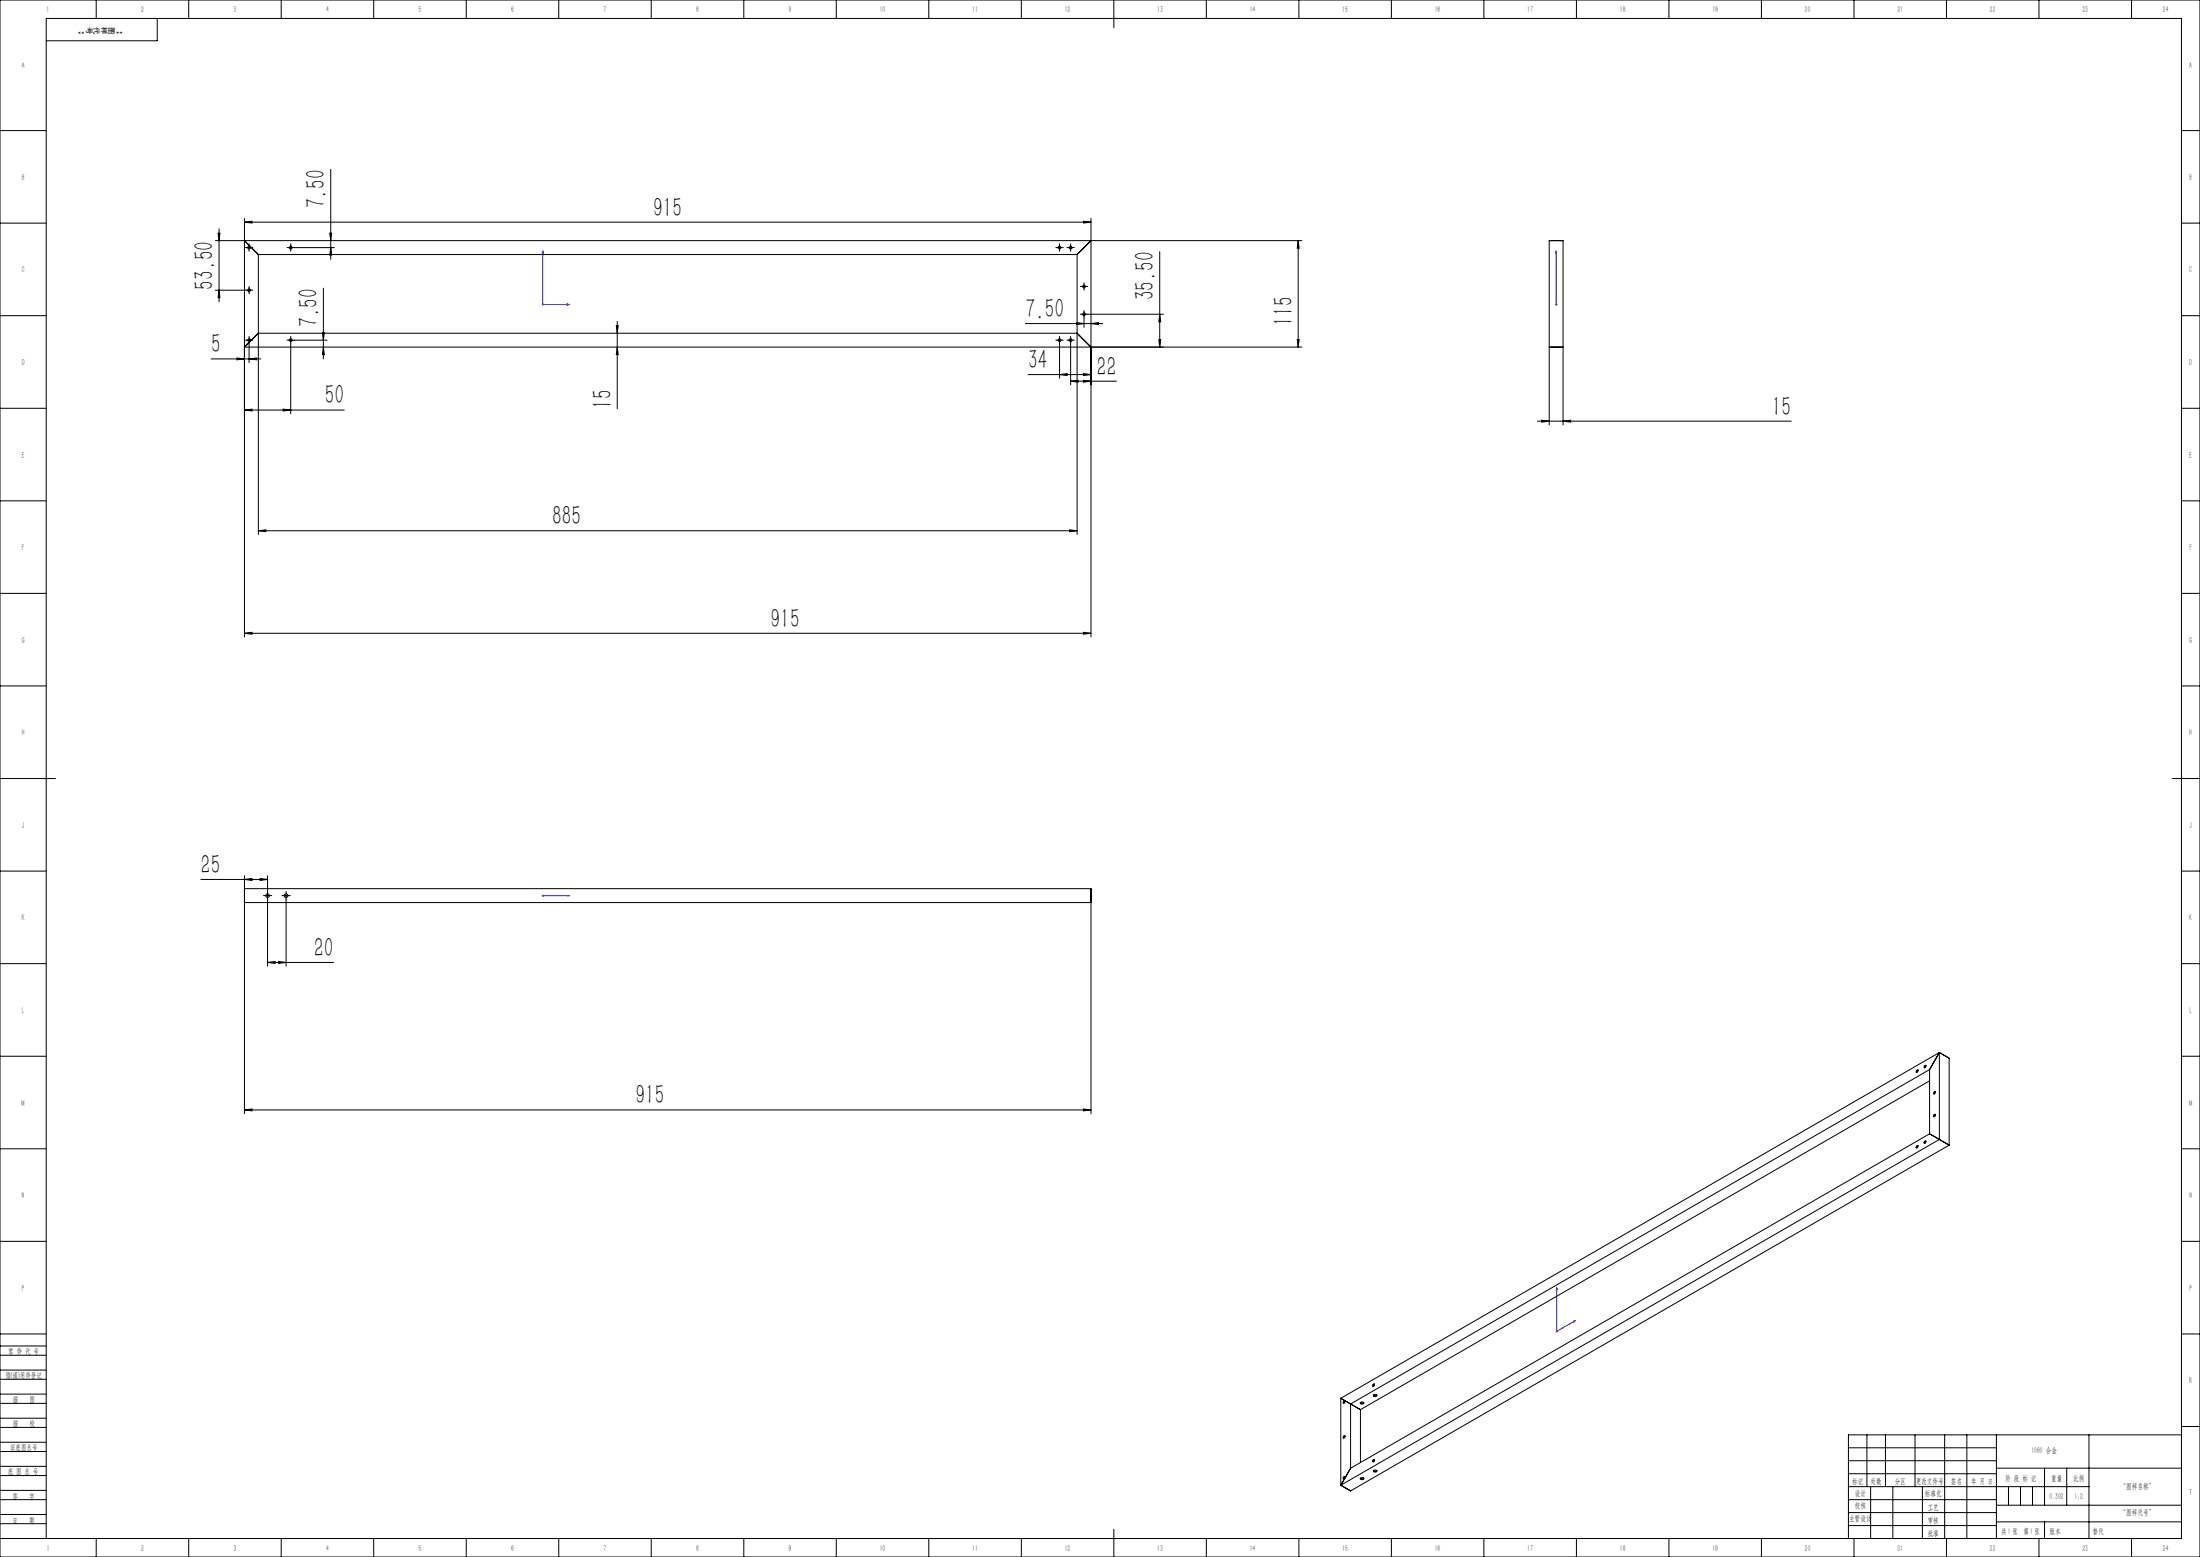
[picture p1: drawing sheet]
<svg xmlns="http://www.w3.org/2000/svg" width="1189mm" height="841mm" viewBox="0 0 1189 841" stroke-linecap="round" stroke-linejoin="round" font-family="sans-serif">
<g fill="none" stroke="#00f" stroke-width=".54">
<path d="M293 136v28h15M293 136l1 1h-1zM841 136v1v-1M841 136v28M306 164h2l-2 1zM841 164v1zM841 164h.1M293 484h1zM293 484h.1M293 484h15M308 484h-2h2M841 695l1 2h-1z"/>
<path d="M841 695v24l11-6M851 714l1-1-1 1z"/>
</g>
<g fill="none" stroke="#000" stroke-width=".54">
<path d="M0 0h1189v841h-1189zM52 0v10M85 10v12h-60M102 0v10M152 0v10M202 0v10M252 0v10M302 0v10M352 0v10M402 0v10M452 0v10M502 0v10"/>
<path d="M552 0v10M602 0v15M652 0v10M702 0v10M752 0v10M802 0v10M852 0v10M902 0v10M952 0v10M1002 0v10M1052 0v10M1102 0v10"/>
<path d="M1152 0v10M0 71h25M1179 71h10M179 91v49M132 120l4-1v1zM132 118v12h-16M132 120h458M586 119l4 1h-4zM590 118v12h114M0 121h25M118 126h1l-1 4zM118 124v39"/>
<path d="M133 134h3M135 132v3M156 134h2M157 132v3M159 134h22M178 126h1v4zM179 134v4h-1zM571 134h3M573 132v3M577 134h3M579 132v3M627 136v51"/>
<path d="M702 130v4h-1zM702 130v57M1179 121h10M116 157h17M118 157l1 4h-1zM133 157h3M135 155v3M175 156v38M585 155h2M586 154v2M0 171h25M174 180h1v4z"/>
<path d="M333 176h1v4zM334 174v47M554 175h42M582 174l4 1h-4zM585 170h2M586 169v2M586 172v5M588 170h41M590 175l4-1v1zM627 170v4h-1zM1179 171h10M114 194h27"/>
<path d="M128 193l4 1h-4zM132 187v157M133 184h3M135 194l4-1v1zM135 186v10M135 183v2M140 180v109M156 184h2M157 186v37M157 183v2M159 184h18M175 187v5h-1z"/>
<path d="M334 187v5h-1zM571 184h3M573 183v2M573 186v18M577 184h3M579 183v2M579 186v22M582 180v109M626 183h1v4zM701 183h1v4zM704 187h-114v157M837 187v42"/>
<path d="M845 187v42M556 202h34M573 202h4v1zM579 206l4-1v1zM579 206h24M586 205l4 1h-4zM586 202h4l-4 1zM0 221h25M132 221h4v1zM132 221h54M153 221h4l-4 1zM831 227h137"/>
<path d="M833 227h4l-4 1zM845 227h4v1zM1179 221h10M0 271h25M1179 271h10M140 287l4-1v1zM140 287h442M578 286l4 1h-4zM0 321h25M1179 321h10M132 342h4v1zM132 342h458"/>
<path d="M586 342h4l-4 1zM0 371h25M1179 371h10M0 421h30M1174 421h15M0 471h25M109 475h36M132 475h4v1zM132 473v7M141 475h4l-4 1zM145 473v9M1179 471h10"/>
<path d="M132 488v114M143 484h3M145 483v2M145 486v36M153 484h3M155 483v2M155 486v36M590 488v114M145 520l4-1v1zM145 520h35M151 519l4 1h-4zM0 521h25"/>
<path d="M1179 521h10M0 571h25M1179 571h10M132 600l4-1v1zM132 600h458M586 599l4 1h-4zM0 621h25M1179 621h10M0 671h25M1179 671h10M0 732h25M0 727h25"/>
<path d="M0 721h25M1179 721h10M0 745h25M0 740h25M0 758h25M0 753h25M0 771h25M0 766h25M0 779h25M1009 775v28M1019 775v28M1035 775v28"/>
<path d="M1051 775v56M1063 775v56M1079 775v56M1129 775v56M1179 771h10M1179 775h-180v56M0 784h25M0 797h25M0 792h25M999 782h80M999 789h80M999 796h80"/>
<path d="M1079 793h100M1105 793v20M1117 793v20M0 810h25M0 805h25M0 818h25M999 810h80M999 803h130M999 817h80M1011 803v28M1023 803v28M1039 803v28"/>
<path d="M1079 813h100M1085 803v10M1092 803v10M1098 803v10M0 823h25M0 831h1179v-821h-1154v821M52 831v10M102 831v10M152 831v10M202 831v10M252 831v10M302 831v10"/>
<path d="M352 831v10M402 831v10M452 831v10M502 831v10M552 831v10M602 826v15M652 831v10M702 831v10M752 831v10M802 831v10M852 831v10M902 831v10"/>
<path d="M952 831v10M999 824h80M1002 831v10M1052 831v10M1079 822h100M1102 831v10M1105 822v9M1152 831v10"/>
</g>
<g fill="none" stroke="#808080" stroke-width=".54">
<path d="M293 164h1M293 164l1 1M293 164v1M294 164l-1 1M841 164h1M841 164v1M293 484h1M293 483l1 1M293 483v1M294 483l-1 1M841 719h1M841 719l1 1"/>
<path d="M841 719v1M842 719l-1 1"/>
</g>
<g fill="none" stroke="#000" stroke-width=".54" stroke-dasharray="30.5 1.3 1.3 1.3">
<path d="M133 134h.1M135 132h.1M135 135v1M136 134h1M156 134h-1M157 132h.1M157 135v1M158 134h1M571 134h.1M573 132h.1M573 135v1M574 134h1"/>
<path d="M577 134h.1M579 132h.1M579 135v1M580 134h1M133 157h.1M135 155h.1M135 158v1M136 157h1M585 155h-1M586 153h.1M586 156v1M587 155h1"/>
<path d="M585 170h-1M586 168h.1M586 171v1M587 170h1M133 184h.1M135 182h.1M135 185v1M136 184h1M156 184h-1M157 182h.1M157 185v1M158 184h1"/>
<path d="M571 184h.1M573 182h.1M573 185v1M574 184h1M577 184h.1M579 182h.1M579 185v1M580 184h1M143 484h-1M145 483v-1M145 485v1M146 484h1"/>
<path d="M153 484h-1M155 483v-1M155 485v1M156 484h1"/>
</g>
<g fill="#00f">
<path d="M306 164h2l-2 1zM293 136l1 1h-1z"/>
<path d="M306 484h2zM293 484h1z"/>
<path d="M841 164v1zM841 136v1z"/>
<path d="M851 714l1-1-1 1zM841 695l1 2h-1z"/>
</g>
<g fill="#000">
<path d="M118 126h1l-1 4zM118 157l1 4h-1zM178 126h1v4zM179 134v4h-1z"/>
<path d="M128 193l4 1h-4zM135 194l4-1v1zM132 221h4v1zM153 221h4l-4 1zM145 520l4-1v1zM151 519l4 1h-4zM132 475h4v1zM141 475h4l-4 1z"/>
<path d="M175 187v5h-1zM174 180h1v4zM626 183h1v4zM627 170v4h-1z"/>
<path d="M333 176h1v4zM334 187v5h-1zM702 130v4h-1zM701 183h1v4z"/>
<path d="M845 227h4v1zM833 227h4l-4 1z"/>
<path d="M578 286l4 1h-4zM140 287l4-1v1z"/>
<path d="M586 342h4l-4 1zM132 342h4v1zM586 119l4 1h-4zM132 120l4-1v1zM586 205l4 1h-4zM579 206l4-1v1zM586 202h4l-4 1zM573 202h4v1zM590 175l4-1v1zM582 174l4 1h-4z"/>
<path d="M132 600l4-1v1zM586 599l4 1h-4z"/>
</g>
<g fill="none" stroke="#000" stroke-width=".54">
<path d="M132 130h458M132 130l8 7M132 130v57M140 137h442M140 137v43M582 137v43M590 130l-8 7M590 130v57M837 130h8v57h-8zM132 187h458M140 180h442M140 180l-8 7"/>
<path d="M582 180l8 7M132 480h458v8h-458zM1037 578l-1 1M1041 576l-1 1M1041 576h.1M1043 578v34M1043 578l-313 180v35M1048 569l-5 9M1048 569v46M1048 569l5 3v47M1048 569l-323 186M1043 584l-308 177"/>
<path d="M1046 590l-1 1M1037 619l-1 1M1041 616l-1 2M1041 616h.1M1043 612l5 3M1043 612l-313 181M1046 602l-1 1M1048 615l5 4M1048 615l-323 187M1053 619l-323 186-5-3M725 755l10 6M725 755v47"/>
<path d="M727 757l-1 1M735 758a.9 .9 0 0 1 1-1 .9 .9 0 0 1 1 1h-1zM735 758h2M742 748l1 1M742 754h2M742 748h1M742 753l2 1a.8 .8 0 0 1-1 0 .8 .8 0 0 1-1-1zM743 748l-1 1M727 776l-1 1M735 761v29M727 798l-1 1M730 793l-5 9"/>
<path d="M735 798a.9 .9 0 0 1 1 0 .9 .9 0 0 1 1 1h-1zM735 798h2M742 789h1M742 794a.9 .9 0 0 1 1 0 .9 .9 0 0 1 1 1h-2zM742 794h2M743 789l-1 1"/>
<circle cx="135" cy="134" r=".7"/>
<circle cx="157" cy="134" r=".7"/>
<circle cx="573" cy="134" r=".7"/>
<circle cx="579" cy="134" r=".7"/>
<circle cx="135" cy="157" r=".7"/>
<circle cx="586" cy="155" r=".8"/>
<circle cx="586" cy="170" r=".8"/>
<circle cx="135" cy="184" r=".7"/>
<circle cx="157" cy="184" r=".7"/>
<circle cx="573" cy="184" r=".8"/>
<circle cx="579" cy="184" r=".8"/>
<circle cx="145" cy="484" r="1"/>
<circle cx="155" cy="484" r="1"/>
<circle cx="1036" cy="579" r=".6"/>
<circle cx="1040" cy="576" r=".7"/>
<circle cx="1046" cy="590" r=".7"/>
<circle cx="1036" cy="619" r=".7"/>
<circle cx="1040" cy="617" r=".7"/>
<circle cx="1046" cy="603" r=".7"/>
<circle cx="726" cy="757" r=".7"/>
<circle cx="742" cy="748" r=".7"/>
<circle cx="726" cy="776" r=".7"/>
<circle cx="726" cy="798" r=".7"/>
<circle cx="742" cy="789" r=".7"/>
</g>
<g font-size="15">
<text x="176" y="113" transform="rotate(-90 176 113)">7.50</text>
<text x="353" y="117">915</text>
<text x="115" y="156" transform="rotate(-90 115 156)">53.50</text>
<text x="624" y="162" transform="rotate(-90 624 162)">35.50</text>
<text x="554" y="172">7.50</text>
<text x="172" y="177" transform="rotate(-90 172 177)">7.50</text>
<text x="699" y="176" transform="rotate(-90 699 176)">115</text>
<text x="114" y="191">5</text>
<text x="556" y="199">34</text>
<text x="593" y="203">22</text>
<text x="176" y="218">50</text>
<text x="331" y="221" transform="rotate(-90 331 221)">15</text>
<text x="958" y="224">15</text>
<text x="298" y="284">885</text>
<text x="416" y="339">915</text>
<text x="109" y="472">25</text>
<text x="170" y="517">20</text>
<text x="343" y="597">915</text>
</g>
<g font-size="4.4">
<text x="25" y="7">1</text>
<text x="76" y="7">2</text>
<text x="126" y="7">3</text>
<text x="176" y="7">4</text>
<text x="226" y="7">5</text>
<text x="276" y="7">6</text>
<text x="326" y="7">7</text>
<text x="376" y="7">8</text>
<text x="426" y="7">9</text>
<text x="475" y="7">10</text>
<text x="525" y="7">11</text>
<text x="575" y="7">12</text>
<text x="625" y="7">13</text>
<text x="675" y="7">14</text>
<text x="725" y="7">15</text>
<text x="775" y="7">16</text>
<text x="825" y="7">17</text>
<text x="875" y="7">18</text>
<text x="925" y="7">19</text>
<text x="975" y="7">20</text>
<text x="1025" y="7">21</text>
<text x="1075" y="7">22</text>
<text x="1125" y="7">23</text>
<text x="1169" y="7">24</text>
<text x="12" y="37">A</text>
<text x="1183" y="37">A</text>
<text x="12" y="97">B</text>
<text x="1183" y="97">B</text>
<text x="12" y="147">C</text>
<text x="1183" y="147">C</text>
<text x="12" y="197">D</text>
<text x="1183" y="197">D</text>
<text x="12" y="247">E</text>
<text x="1183" y="247">E</text>
<text x="12" y="297">F</text>
<text x="1183" y="297">F</text>
<text x="12" y="347">G</text>
<text x="1183" y="347">G</text>
<text x="12" y="397">H</text>
<text x="1183" y="397">H</text>
<text x="12" y="447">J</text>
<text x="1183" y="447">J</text>
<text x="12" y="497">K</text>
<text x="1183" y="497">K</text>
<text x="12" y="547">L</text>
<text x="1183" y="547">L</text>
<text x="12" y="597">M</text>
<text x="1183" y="597">M</text>
<text x="12" y="647">N</text>
<text x="1183" y="647">N</text>
<text x="12" y="697">P</text>
<text x="1183" y="697">P</text>
<text x="4" y="731">零 件 代 号</text>
<text x="3" y="744">借(通)用件登记</text>
<text x="1183" y="747">R</text>
<text x="7" y="757">描</text>
<text x="16" y="757">图</text>
<text x="7" y="771">描</text>
<text x="16" y="771">校</text>
<text x="5" y="783">旧底图总号</text>
<text x="1098" y="785">1060 合金</text>
<text x="4" y="796">底 图 总 号</text>
<text x="1001" y="801">标记</text>
<text x="1011" y="801">处数</text>
<text x="1024" y="801">分区</text>
<text x="1035" y="801">更改文件号</text>
<text x="1054" y="801">签名</text>
<text x="1065" y="801">年 月 日</text>
<text x="1084" y="800">阶 段 标 记</text>
<text x="1109" y="800">重量</text>
<text x="1120" y="800">比例</text>
<text x="7" y="809">签</text>
<text x="16" y="809">字</text>
<text x="1002" y="808">设计</text>
<text x="1040" y="808">标准化</text>
<text x="1108" y="809">0.302</text>
<text x="1146" y="804">“图样名称”</text>
<text x="1183" y="807">T</text>
<text x="1002" y="815">校核</text>
<text x="1042" y="815">工艺</text>
<text x="999" y="822">主管设计</text>
<text x="1146" y="818">“图样代号”</text>
<text x="7" y="822">日</text>
<text x="16" y="822">期</text>
<text x="1042" y="822">审核</text>
<text x="1042" y="829">批准</text>
<text x="1082" y="828">共 张 第 张</text>
<text x="1085" y="828">1</text>
<text x="1097" y="828">1</text>
<text x="1108" y="828">版本</text>
<text x="25" y="838">1</text>
<text x="76" y="838">2</text>
<text x="126" y="838">3</text>
<text x="176" y="838">4</text>
<text x="226" y="838">5</text>
<text x="276" y="838">6</text>
<text x="326" y="838">7</text>
<text x="376" y="838">8</text>
<text x="426" y="838">9</text>
<text x="475" y="838">10</text>
<text x="525" y="838">11</text>
<text x="575" y="838">12</text>
<text x="625" y="838">13</text>
<text x="675" y="838">14</text>
<text x="725" y="838">15</text>
<text x="775" y="838">16</text>
<text x="825" y="838">17</text>
<text x="875" y="838">18</text>
<text x="925" y="838">19</text>
<text x="975" y="838">20</text>
<text x="1025" y="838">21</text>
<text x="1075" y="838">22</text>
<text x="1125" y="838">23</text>
<text x="1169" y="838">24</text>
</g>
<g font-size="4.4" fill="#0a0605">
<text x="1121" y="809">1:2</text>
<text x="1131" y="828">替代</text>
</g>
<g font-size="4.1" fill="#0a0605">
<text x="46" y="15" transform="rotate(-180 46 15)">”</text>
<text x="47" y="15" transform="rotate(90 47 15)">号</text>
<text x="51" y="15" transform="rotate(90 51 15)">代</text>
<text x="55" y="15" transform="rotate(90 55 15)">样</text>
<text x="59" y="15" transform="rotate(90 59 15)">图</text>
<text x="66" y="15" transform="rotate(-180 66 15)">“</text>
</g>
</svg>
